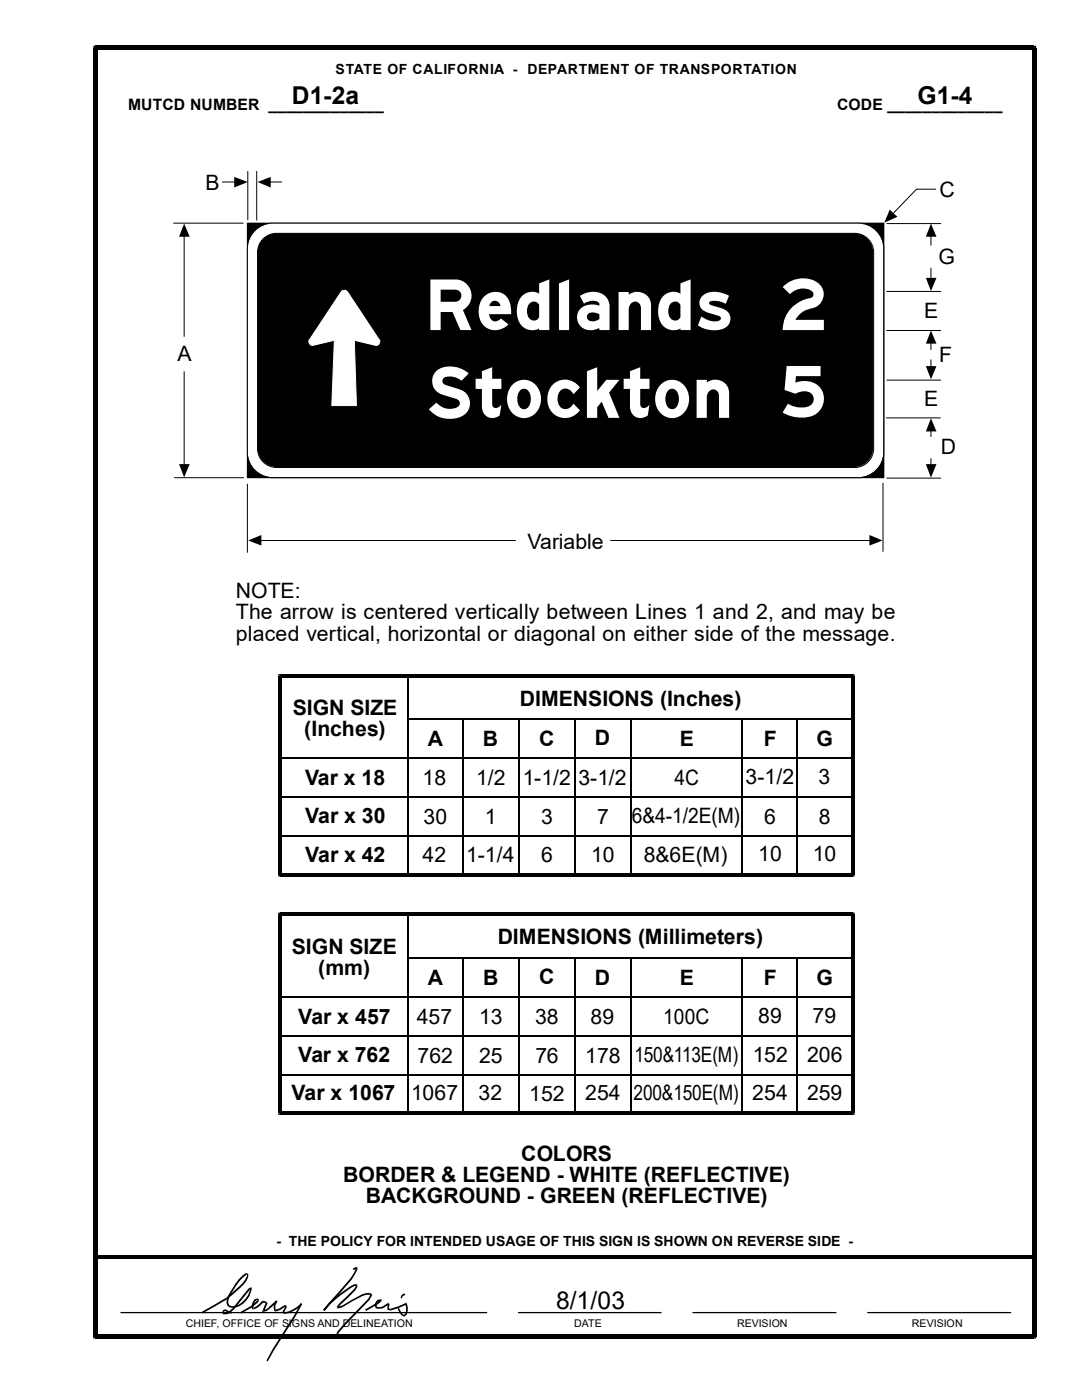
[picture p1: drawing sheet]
<svg xmlns="http://www.w3.org/2000/svg" width="216mm" height="279mm" viewBox="0 0 216 279" stroke-linecap="round" stroke-linejoin="round" font-family="sans-serif">
<g fill="#000">
<path d="M49.4 44.5h127v50.8h-127zM70.4 253.2l.6-.4 .4 .3-.1 .3h-.3v-.3l.1 .1-.5 .3zM71.1 256.3h.2v.2h-.3l.1 .1zM71 253.3l.3 .1zM73.9 258.1l-.1 .3zM45 261.3l1.2 .6-.1 .3-1.2-.6zM45 261.3l-.1 .3zM44.5 261.5l.5-.2v.3l-.4 .2 .1 .2h.4v.3h-.7v-.5zM45 262l.2 .3zM50.6 260.9l.1 .4h-.2zM52.4 261.5l.3 .1-.1-.1 .1 .3-.5 .1zM55 261.4l.1 .3-.2 .1z"/>
<path d="M56.8 261.9l-.1 .3zM64.5 261.4l.3 .2zM80.5 262.5h.3l-.2 .2 .1 .1 .1-.1z"/>
</g>
<g fill="none" stroke="#000" stroke-width=".2">
<path d="M44.4 36.3h2.5M49.4 34.2v9.7M51.2 34.2v9.7M53.8 36.3h2.4M186.7 37.8h-3.8l-4.8 4.9M34.6 44.5h13.9M36.7 47.1v20M49.4 44.5h127v50.8h-127zM36.7 74.2v18.6M177 75.9h10.7M177 66h10.7M185.8 68.4v1.4"/>
<path d="M185.8 71.8v1.4M34.8 95.3h13.8M49.4 96.6v13.6M176.2 96.4v13.7M176.9 83.4h10.7M177 95.4h10.7M185.8 85.9v1.2M185.8 91.5v1.3M52 107.9h50.9M121.8 107.9h51.9"/>
</g>
<g fill="#000">
<path d="M46.7 35.3l2.7 1-2.7 1.1z" fill-rule="evenodd"/>
<path d="M51.4 36.3l2.6-1v2.1z" fill-rule="evenodd"/>
<path d="M36.7 44.6l1.1 2.6h-2.1z" fill-rule="evenodd"/>
<path d="M177.5 41.8l1.6 1.5-2.7 1.1z" fill-rule="evenodd"/>
<path d="M184.7 73.1h2.2l-1.1 2.6z" fill-rule="evenodd"/>
<path d="M185.8 66l1.1 2.6h-2.2z" fill-rule="evenodd"/>
<path d="M35.7 92.6h2.1l-1.1 2.6z" fill-rule="evenodd"/>
<path d="M184.7 92.6h2.2l-1.1 2.7z" fill-rule="evenodd"/>
<path d="M185.8 83.5l1.1 2.6h-2.2z" fill-rule="evenodd"/>
<path d="M49.5 107.9l2.7-1.1v2.1z" fill-rule="evenodd"/>
<path d="M173.5 106.8l2.6 1.1-2.6 1z" fill-rule="evenodd"/>
</g>
<path d="M50.6 46.3a5.1 5.1 0 0 1 3.8-1.8h116.8a5.1 5.1 0 0 1 5.1 5.1v40.6a5.1 5.1 0 0 1-5.1 5.1h-116.8a5.1 5.1 0 0 1-5-5.1v-40.6a5.1 5.1 0 0 1 1.2-3.3z" fill="#fff"/>
<path d="M50.6 46.3a5.1 5.1 0 0 1 3.8-1.8h116.9a5.1 5.1 0 0 1 5.1 5.1v40.7a5.1 5.1 0 0 1-5.1 5h-116.9a5.1 5.1 0 0 1-5-5v-40.7a5.1 5.1 0 0 1 1.2-3.3zM52.5 47.7a3.8 3.8 0 0 1 2.7-1.1h115.3a3.8 3.8 0 0 1 3.8 3.8v39.1a3.8 3.8 0 0 1-3.8 3.8h-115.3a3.8 3.8 0 0 1-3.8-3.8v-39.1a3.8 3.8 0 0 1 1.1-2.7z" fill="none" stroke="#000" stroke-width=".2"/>
<path d="M52.5 47.7a3.8 3.8 0 0 1 2.7-1.1h115.2a3.8 3.8 0 0 1 3.8 3.8v39a3.8 3.8 0 0 1-3.8 3.8h-115.2a3.8 3.8 0 0 1-3.8-3.8v-39a3.8 3.8 0 0 1 1.1-2.7z" fill="#000"/>
<path d="M68.3 58h.8l.2 .3 6.3 9.4a.74 .74 0 0 1 .1 .9 .74 .74 0 0 1-.8 .3l-4.2-1 .4 13h-4.9l.5-13-4.2 1a.74 .74 0 0 1-.7-.3 .74 .74 0 0 1 0-.9z" fill-rule="evenodd" fill="#fff"/>
<path d="M68.3 58h.8l.2 .3 6.3 9.4a.74 .74 0 0 1 .1 .9 .74 .74 0 0 1-.8 .3l-4.2-1 .4 13h-4.9l.5-13-4.2 1a.74 .74 0 0 1-.7-.3 .74 .74 0 0 1 0-.9z" fill="none" stroke="#fff" stroke-width=".2"/>
<path d="M177 58.2h10.7M177 44.6h10.7M185.8 47.1v1.8M185.8 53.5v2.1" fill="none" stroke="#000" stroke-width=".2"/>
<g fill="#000">
<path d="M184.7 55.5h2.2l-1.1 2.6z" fill-rule="evenodd"/>
<path d="M185.8 44.6l1.1 2.6h-2.2z" fill-rule="evenodd"/>
</g>
<g fill="#000">
<path d="M18.6 9.1h.5v.9l.4-.4h-.9zM19 9.1h187.3v.9h-187.3zM206.3 9.1h.5v.5h-.9l.4 .4zM55.5 134.5h.4v.7l.3-.3h-.7zM55.9 134.5h114.3v.7h-114.3zM170.2 134.5h.3v.4h-.7l.4 .3zM55.5 134.9h.7v39.7h-.7zM55.9 174.2h114.3v.7h-114.3zM55.5 174.6h.7l-.3-.4v.7h-.4zM169.8 134.9h.7v39.7h-.7zM170.2 174.2l-.4 .4h.7v.3h-.3zM55.5 182.1h.4v.7l.3-.3h-.7z"/>
<path d="M55.9 182.1h114.3v.7h-114.3zM170.2 182.1h.3v.4h-.7l.4 .3zM55.5 182.5h.7v39.7h-.7zM55.9 221.8h114.3v.7h-114.3zM55.5 222.2h.7l-.3-.4v.7h-.4zM169.8 182.5h.7v39.7h-.7zM170.2 221.8l-.4 .4h.7v.3h-.3zM19 250.5h187.3v.7h-187.3zM49.3 254.3h.2a3.4 3.4 0 0 1-1.5 2.7l-2.6 2.2-.3-.2a14.3 14.3 0 0 0 4.2-4.3zM45.1 259l.3 .2zM48.1 259l.2 .2-1.6 2.1-.7 .7-.8 .3-.2-.3 .7-.3 .8-.7zM48.1 259l.2 .2z"/>
<path d="M48.4 254.5l.6-.4 .4 .1v.2l-.1-.1a10.1 10.1 0 0 0-3.7 5.3v.7l-.3 .1-.1-.8a12.9 12.9 0 0 1 3.2-5.1zM49.3 254.3h.2l-.1-.1v.2zM49.6 257.1l.5-.2 .2 .4h-.3l.1-.2-.2 .3-1.6 1.8-.2-.2zM50 257.2l.3 .1-.1 .1zM50.6 259.5l.3-.3h.4l.2 .2a1.31 1.31 0 0 0-1 1.6l.1-.1-.1 .4h-.2v-1.1zM51.3 259.2l.2 .2h-.3l.3-.2zM52.2 259.7l.2-.1-.1 .3h.2zM52.4 259.6l.7 .2-.1 .3-.7-.2zM53.1 259.8h.1l-.3 .3zM53.2 259.8l.1 .4-.6 1.4-.3-.1 .5-1.4zM55 259.6l.4 .1-.4-.1 .3 .2zM55 259.6l.4 .1-.5 .8v.8l.2 .2-.2 .2a1.7 1.7 0 0 1 .1-2.1z"/>
<path d="M71 253.3l.3 .1-1.1 2-5.4 6.2-.3-.2 5.4-6.3zM71 256.5h.3v.4l-.4 .7-2.9 2.8-.4 .5h-.4l.1-.3 .4-.5 2.9-2.8 .4-.5zM73.9 258.1l.4 .4-.6 .9-2 2.1a20.3 20.3 0 0 0-4.4 5l-.2-.1 .2-.6 1.5-1.8 4.7-4.8 .4-.7zM75.7 259.3h.2v.3zM75.1 259.7l.6-.4 .2 .3a.93 .93 0 0 0-.7 1.2l.6 .1v.3l-.9-.2-.1-.7zM80.1 258.5l.2 .2-.1 .5-.3-.2zM80.1 258.5l.7-.4 .1 .4-.6 .2zM80.1 258.5l.2 .2zM18.6 9.6h.9v257.1h-.9zM19 266.3h187.3v.8h-187.3zM18.6 266.7h.9l-.5-.4v.8h-.4zM40.3 261.8l4.8-2.8 .3 .2-5 2.9z"/>
<path d="M45.3 260.4l.3-.1v.1zM45.6 260.3a1.55 1.55 0 0 0 2.1 0 5.1 5.1 0 0 0 2.3-3.1l.2 .2a4.4 4.4 0 0 1-3.9 3.6l-.6-.1-.4-.4zM47.9 261.9l2.2-1.3 .3 .3-2.2 1.2zM51.2 259.4l.3-.2h.1v.6l-1.2 1.1-.3-.3 1.2-1 .1-.2zM50.1 260.6l.3 .3zM50.6 260.9l1.2-.7 .3 .2-1.4 .9zM52.2 259.7l.3 .2-.4 .5-.3-.2zM51.8 260.2l.3 .2zM52.6 261.5l.6-.2 .7-.6 .1 .3-.7 .6-.6 .2zM53.8 260.8l1.2-1.2 .3 .2-1.3 1.2zM53.8 260.8l.1-.1 .1 .3zM55 261.4l2-1 .1 .4-1.2 .7-.8 .2z"/>
<path d="M56.8 261.9a5.6 5.6 0 0 0 3.2-1.8l.3 .2a6.1 6.1 0 0 1-3.5 1.9zM57 260.4l.2 .2-.4 .1 .3 .1zM56.8 260.7l.3-.1 .1 .3-.5 .9v.4l-.2-.1-.1-.4 .5-.8zM60 260.1l.3 .2zM60 260.1l.3 .2-1.3 2.3-4.4 7-1.2 2.1-.2-.2 1.2-2.2 4.4-6.9zM65.7 259.9l2-1.7 2.1-1.4 .9-.5h.4v.3h-.3a21.4 21.4 0 0 0-6 5l-.3-.2zM67.4 260.8v.3h-.2v-.2h.4zM67.4 260.8l1.1-.4 3.7-2.1 .9-.2h.8v.3h-.8l-.8 .3-4.3 2.3-.6 .1zM72.8 261.4l2.4-1.4 .7-.6 .2 .1-.2 .1v-.3l.2-.1v.5l-.7 .6-2.3 1.3zM75.8 260.9l.5-.1 1-.7 .3 .2-1.2 .8-.6 .1zM75.8 260.9v.3zM77.3 260.1l.2-.2 .1 .2-.3 .2h.3z"/>
<path d="M77.6 260.1l.1 .2-.1 .8 .3 .1-.1 .3-.5-.1 .1-1.1h-.1zM77.9 261.2l.1 .3h-.2zM77.9 261.2l3.1-1.2 .1 .4-1.5 .6-1.6 .5zM79.3 261.2l.3-.2 .7 1.3 .5 .2-.2 .2-.4-.1-.4-.6zM81 260l.1-.1 .1 .3-.3 .1 .2 .1zM80.9 260.3l.3-.1a2.24 2.24 0 0 1-.4 2.5l-.3-.2a1.81 1.81 0 0 0 .4-2.2zM205.9 9.6h.9v257.1h-.9zM206.3 266.3l-.4 .4h.9v.4h-.5z"/>
</g>
<g fill="none" stroke="#000" stroke-width=".34">
<path d="M81.4 134.8v39.7M55.7 159.1h114.4M55.9 151.3h114.2M81.4 143.5h88.7M92.5 143.5v31.1M103.5 143.5v31.1M114.7 143.4v31.2M125.8 143.5v31.2M148.1 143.5v31.1M159 143.5v31.1M55.7 166.8h114.4M55.7 198.9h114.4"/>
<path d="M81.4 191.1h88.7M81.4 182.5v39.6M92.5 191.1v31.1M103.6 191.1v31.1M114.7 191.1v31.1M125.8 191.1v31.1M148.1 191.2v31M159 191.1v31.1M55.9 206.7h114.2M55.9 214.5h114.2"/>
</g>
<path d="M24.1 262h73M103.5 262h28.4M138.3 262h28.5M173.1 262h28.6" fill="none" stroke="#000" stroke-width=".25"/>
<g font-size="15.2" fill="#fff">
<text x="84.7" y="65.9">Redlands 2</text>
<text x="85.2" y="83.4">Stockton 5</text>
</g>
<g font-size="4.9">
<text x="58.3" y="20.7">D1-2a</text>
<text x="183" y="20.7">G1-4</text>
<text x="111" y="261.3">8/1/03</text>
</g>
<g font-size="4.2">
<text x="41" y="37.9">B</text>
<text x="187.5" y="39.4">C</text>
<text x="187.3" y="52.7">G</text>
<text x="184.4" y="63.4">E</text>
<text x="35.4" y="72">A</text>
<text x="187.4" y="72.3">F</text>
<text x="184.4" y="81.1">E</text>
<text x="187.7" y="90.7">D</text>
<text x="105.2" y="109.6">Variable</text>
<text x="47.1" y="119.4">NOTE:</text>
<text x="47.1" y="123.6">The arrow is centered vertically between Lines 1 and 2, and may be</text>
<text x="47.1" y="127.8">placed vertical, horizontal or diagonal on either side of the message.</text>
<text x="58.4" y="142.7">SIGN SIZE</text>
<text x="103.7" y="140.8">DIMENSIONS (Inches)</text>
<text x="60.7" y="146.9">(Inches)</text>
<text x="85.3" y="148.9">A</text>
<text x="96.4" y="148.9">B</text>
<text x="107.6" y="148.8">C</text>
<text x="118.7" y="148.7">D</text>
<text x="135.6" y="148.9">E</text>
<text x="152.4" y="148.9">F</text>
<text x="162.9" y="148.8">G</text>
<text x="60.9" y="156.6">Var x 18</text>
<text x="84.3" y="156.6">18</text>
<text x="95" y="156.7">1/2</text>
<text x="104.3" y="156.7">1-1/2</text>
<text x="115.4" y="156.7">3-1/2</text>
<text x="134.6" y="156.6">4C</text>
<text x="148.8" y="156.5">3-1/2</text>
<text x="163.3" y="156.5">3</text>
<text x="60.9" y="164.3">Var x 30</text>
<text x="84.5" y="164.5">30</text>
<text x="96.8" y="164.4">1</text>
<text x="107.9" y="164.4">3</text>
<text x="119.1" y="164.4">7</text>
<text x="126.1" y="164.3">6&amp;4-1/2E(M)</text>
<text x="152.5" y="164.4">6</text>
<text x="163.4" y="164.4">8</text>
<text x="60.9" y="172">Var x 42</text>
<text x="84.3" y="172">42</text>
<text x="93" y="172">1-1/4</text>
<text x="107.9" y="172">6</text>
<text x="117.9" y="172">10</text>
<text x="128.4" y="172">8&amp;6E(M)</text>
<text x="151.3" y="171.9">10</text>
<text x="162.2" y="171.9">10</text>
<text x="58.3" y="190.3">SIGN SIZE</text>
<text x="99.3" y="188.4">DIMENSIONS (Millimeters)</text>
<text x="63.5" y="194.6">(mm)</text>
<text x="85.3" y="196.6">A</text>
<text x="96.4" y="196.6">B</text>
<text x="107.6" y="196.4">C</text>
<text x="118.7" y="196.5">D</text>
<text x="135.6" y="196.5">E</text>
<text x="152.4" y="196.5">F</text>
<text x="162.9" y="196.5">G</text>
<text x="59.5" y="204.3">Var x 457</text>
<text x="83.1" y="204.3">457</text>
<text x="95.6" y="204.4">13</text>
<text x="106.8" y="204.3">38</text>
<text x="117.9" y="204.4">89</text>
<text x="132.3" y="204.3">100C</text>
<text x="151.3" y="204.1">89</text>
<text x="162.1" y="204.1">79</text>
<text x="59.5" y="212">Var x 762</text>
<text x="83.3" y="212.1">762</text>
<text x="95.6" y="212.1">25</text>
<text x="106.8" y="212.1">76</text>
<text x="116.8" y="212.1">178</text>
<text x="126.6" y="212">150&amp;113E(M)</text>
<text x="150.2" y="212">152</text>
<text x="161" y="212">206</text>
<text x="58.2" y="219.6">Var x 1067</text>
<text x="82" y="219.6">1067</text>
<text x="95.5" y="219.6">32</text>
<text x="105.6" y="219.7">152</text>
<text x="116.8" y="219.5">254</text>
<text x="126.4" y="219.6">200&amp;150E(M)</text>
<text x="150.1" y="219.5">254</text>
<text x="161" y="219.5">259</text>
<text x="104" y="231.6">COLORS</text>
<text x="68.5" y="235.9">BORDER &amp; LEGEND - WHITE (REFLECTIVE)</text>
<text x="73" y="240.1">BACKGROUND - GREEN (REFLECTIVE)</text>
</g>
<g font-size="3.1">
<text x="25.6" y="21.9">MUTCD NUMBER _____________</text>
<text x="167" y="21.9">CODE _____________</text>
</g>
<g font-size="2.8">
<text x="67" y="14.7">STATE OF CALIFORNIA - DEPARTMENT OF TRANSPORTATION</text>
<text x="55.2" y="248.6">- THE POLICY FOR INTENDED USAGE OF THIS SIGN IS SHOWN ON REVERSE SIDE -</text>
</g>
<g font-size="2.1">
<text x="37.1" y="264.8">CHIEF, OFFICE OF SIGNS AND DELINEATION</text>
<text x="114.6" y="264.8">DATE</text>
<text x="147.1" y="264.8">REVISION</text>
<text x="181.9" y="264.8">REVISION</text>
</g>
</svg>
